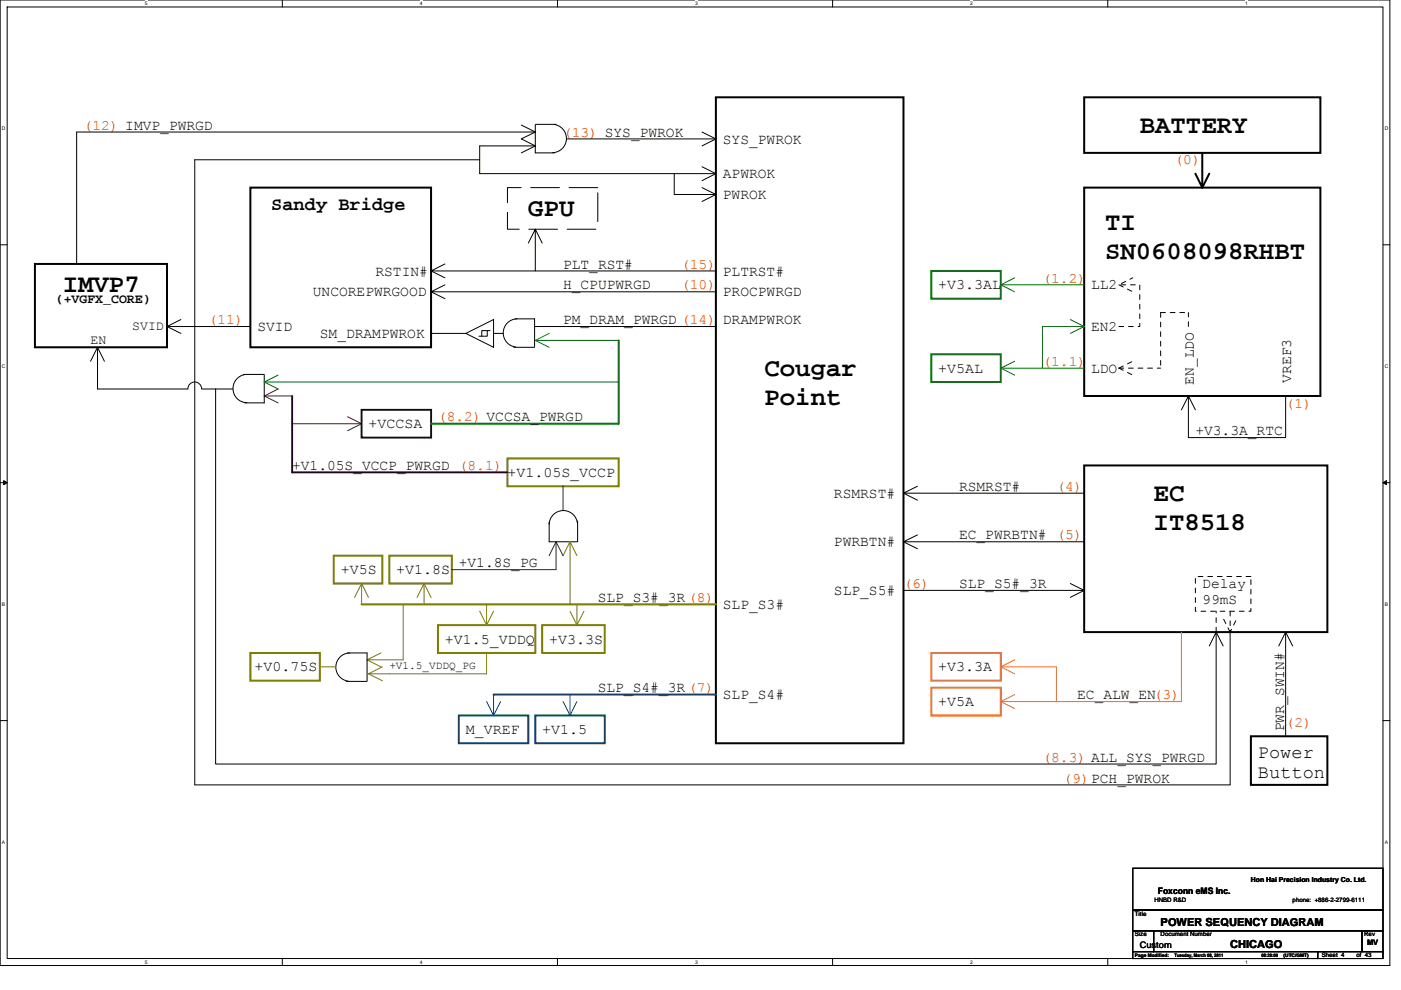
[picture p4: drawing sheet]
<svg xmlns="http://www.w3.org/2000/svg" width="297mm" height="210mm" viewBox="0 0 297 210" stroke-linecap="round" stroke-linejoin="round" font-family="sans-serif">
<path d="M0 0h294.7v204.8h-294.7zM1.5 1.5h291.7v201.8h-291.7z" fill="none" stroke="#000" stroke-width=".21"/>
<g fill="#fff">
<path d="M30.7 .1h.6v1.2h-.6z"/>
<path d="M30.7 203.5h.6v1.1h-.6z"/>
</g>
<path d="M59.9 0v1.5M59.9 203.3v1.5" fill="none" stroke="#000" stroke-width=".21"/>
<g fill="#fff">
<path d="M89 .1h.6v1.2h-.6z"/>
<path d="M89 203.5h.6v1.1h-.6z"/>
</g>
<path d="M118.2 0v1.5M118.2 203.3v1.5" fill="none" stroke="#000" stroke-width=".21"/>
<g fill="#fff">
<path d="M147.4 .1h.5v1.2h-.5z"/>
<path d="M147.4 203.5h.5v1.1h-.5z"/>
</g>
<path d="M176.5 0v1.5M176.5 203.3v1.5" fill="none" stroke="#000" stroke-width=".21"/>
<g fill="#fff">
<path d="M205.7 .1h.6v1.2h-.6z"/>
<path d="M205.7 203.5h.6v1.1h-.6z"/>
</g>
<path d="M234.9 0v1.5M234.9 203.3v1.5" fill="none" stroke="#000" stroke-width=".21"/>
<g fill="#fff">
<path d="M264 .1h.6v1.2h-.6z"/>
<path d="M264 203.5h.6v1.1h-.6z"/>
<path d="M.4 26.7h.8v1.2h-.8z"/>
<path d="M293.6 26.7h.7v1.2h-.7z"/>
<path d="M.4 77.1h.8v1.2h-.8z"/>
<path d="M293.6 77.1h.7v1.2h-.7z"/>
</g>
<path d="M0 51.9h1.5M293.2 51.9h1.5" fill="none" stroke="#000" stroke-width=".21"/>
<g fill="#fff">
<path d="M.4 127.6h.7v1.2h-.7z"/>
<path d="M293.6 127.6h.7v1.2h-.7z"/>
</g>
<path d="M0 102.4h1.5M293.2 102.4h1.5" fill="none" stroke="#000" stroke-width=".21"/>
<path d="M.8 101.9l.7 .5-.7 .4zM293.2 102.4l.8-.5v.9z" fill="#000" stroke="#000" stroke-width=".21"/>
<g fill="#fff">
<path d="M.4 178.1h.7v1.1h-.7z"/>
<path d="M293.6 178.1h.7v1.1h-.7z"/>
</g>
<g fill="none" stroke="#000" stroke-width=".21">
<path d="M101.7 33.9h-60.4v132.6h219.5v-32.4M110.5 26.5l3 1.5M113.5 28l-3 1.5 3 1.4M113.5 28h-97.2v28M113.5 26.5v5.9h4.1M113.5 30.9h-11.8v5.9h50.1M113.5 30.9l-3 1.5M113.5 26.4h4.4M117.5 26.4a3 3 0 0 1 2.6 3.1 3 3 0 0 1-2.9 2.9M120.1 29.5h31.7M143 36.8v4.5h8.8l-3 1.4M148.8 39.8l3 1.5"/>
<path d="M148.8 28l3 1.5M148.8 35.4l3 1.4M151.8 29.5l-3 1.4M151.8 36.8l-3 1.5M91.4 57.5l2.9 1.4M94.3 56l-2.9 1.5h60.4M112 51.6l1.5-3v8.9M113.5 48.6l1.5 3M19.2 76.6l1.5-2.9v8.8h19.1M20.7 73.7l1.4 2.9M35.4 69.3h17.7M35.4 69.3l3 1.4"/>
<path d="M38.4 67.8l-3 1.5M51.6 79.4h4.4M52 79.4a3 3 0 0 0-2.6 3.2 3 3 0 0 0 2.9 2.8M56 79.6v5.8h-4.1M91.4 61.9l2.9 1.5M91.4 70.7h7.4M94.3 60.4l-2.9 1.5h60.4M98.8 70.7l5.8-2.9v5.9zM103.3 70.1v1.2h-1.7M103.9 70.1h-1.8v1.2M104.6 70.7h2.1M108.9 73.7h4.4"/>
<path d="M109.2 67.6h4.1v5.9M109.6 67.6a3 3 0 0 0-2.9 2.9 3 3 0 0 0 2.6 3.1M113.5 69.3h38.3M39.8 82.5a1.46 1.46 0 0 1 1.5-1.5 1.46 1.46 0 0 1 1.5 1.5M42.8 82.5h2.9M45.7 82.5v79.6h212.1v-28l-1.4 2.9M45.7 82.5h3.7M252 84l1.4 2.9M272.6 84v8.8h-20.6v-8.8l-1.5 2.9M116.4 110.8v4.1h5.9M122.4 110.9a3 3 0 0 0-3.1-2.6 3 3 0 0 0-2.9 2.9M122.5 110.5v4.4"/>
<path d="M191.6 104.6l2.9 1.5M191.6 114.9l2.9 1.5M194.5 103.1l-2.9 1.5h38.3M194.5 113.5l-2.9 1.4h38.3M73.7 138.5h4.1v5.9M74.1 138.5a3 3 0 0 0-2.9 2.8 3 3 0 0 0 2.6 3.2M226.9 123.8l3 1.4h-38.3M229.9 125.2l-3 1.5M257.8 134.1l1.5 2.9M271.1 137l1.5-2.9v22.1M272.6 134.1l1.5 2.9M0 152.8h1.5"/>
<path d="M73.4 144.5h4.4M293.2 152.8h1.5M240.2 197.4h4.4v4.4h-4.4zM240.2 184.1h53v8.9h-53zM240.2 193h53v4.4h-53zM244.6 197.4h44.2v4.4h-44.2zM288.8 197.4h4.4v4.4h-4.4zM240.2 201.8h39.2v1.5h-39.2zM279.4 201.8h13.8v1.5h-13.8z"/>
</g>
<path d="M53.1 39.8h38.3v33.9h-38.3zM151.8 20.6h39.8v137h-39.8zM229.9 39.8h50v44.2h-50zM229.9 20.6h50v11.8h-50zM254.9 32.4v7.4l-1.5-3M256.4 36.8l-1.5 3M7.4 56h28v17.7h-28zM229.9 98.7h51.5v35.4h-51.5zM265.2 156.2h16.2v10.3h-16.2z" fill="none" stroke="#000" stroke-width=".42"/>
<path d="M237.2 78.1l3-1.5M237.2 78.1l3 1.5M237.2 78.1h8.9M237.2 69.3h4.5v-8.9h-4.5l3-1.5M237.2 60.4l3 1.5M246.1 66.3v11.8M246.1 66.3h5.9M252 69.3v-3M253.4 122.3h11.8v7.3h-11.8zM257.8 134.1v-4.5M260.8 134.1l-1.5-3M260.8 129.6v4.5l1.5-3" fill="none" stroke="#000" stroke-width=".21" stroke-dasharray="1 1 1 1 1 1 1 1"/>
<path d="M197.5 57.5h14.7v5.9h-14.7zM131.2 72.2v17.7h-39.8M197.5 75.1h14.7v5.9h-14.7z" fill="none" stroke="#008000" stroke-width=".42"/>
<path d="M215.1 58.9l-2.9 1.5h17.7M59 79.6l-3 1.4M113.5 72.2h17.7M113.5 72.2l2.9 1.5M116.4 70.7l-2.9 1.5M212.2 60.4l2.9 1.5M212.2 78.1l2.9 1.5M215.1 76.6l-2.9 1.5h17.7M226.9 67.8l3 1.5h-8.9v8.8M229.9 69.3l-3 1.4M56 81h75.2M56 81l3 1.5" fill="none" stroke="#008000" stroke-width=".21"/>
<path d="M97.3 151.7h14.7v5.9h-14.7zM104.6 147.3h47.2M113.5 151.7h14.7v5.9h-14.7z" fill="none" stroke="#004080" stroke-width=".42"/>
<path d="M104.6 147.3v4.4l-1.4-2.9M106.1 148.8l-1.5 2.9M119.4 148.8l1.5 2.9M120.9 147.3v4.4M122.3 148.8l-1.4 2.9" fill="none" stroke="#004080" stroke-width=".21"/>
<path d="M107.6 97.2h23.6v5.9h-23.6zM70.8 117.9h10.3v5.9h-10.3zM82.5 117.9h13.3v5.9h-13.3zM53.1 138.5h14.7v5.9h-14.7zM76.7 128.2h75.1M92.9 132.6h20.6v5.9h-20.6zM115 132.6h13.2v5.9h-13.2z" fill="none" stroke="#808000" stroke-width=".42"/>
<path d="M107.6 39.8h19.1v8.8h-19.1z" fill="none" stroke="#000" stroke-width=".21" stroke-dasharray="6.1 2"/>
<path d="M197.5 138.5h14.7v5.9h-14.7zM197.5 145.9h14.7v5.8h-14.7z" fill="none" stroke="#ff8000" stroke-width=".42"/>
<path d="M215.1 140l-2.9 1.4h11.8v7.4M250.5 134.1v14.7h-38.3l2.9-1.5M212.2 148.8l2.9 1.5M212.2 141.4l2.9 1.5" fill="none" stroke="#ff8000" stroke-width=".21"/>
<path d="M56 84h5.9M56 84l3 1.4M59 82.5l-3 1.5M61.9 89.9h14.8M73.7 88.4l3 1.5M76.7 89.9l-3 1.5M117.9 114.9v5.9h-22.1M117.9 114.9l1.5 3M117.9 114.9l-1.5 3M119.4 103.1v5.2" fill="none" stroke="#400040" stroke-width=".21"/>
<g fill="none" stroke="#808000" stroke-width=".21">
<path d="M119.4 117.9l1.5-3v13.3M120.9 114.9l1.4 3M75.2 126.7l1.5-2.9v4.4M76.7 123.8l1.4 2.9M77.8 140l3 1.4M85.5 128.2v11.8h-7.7l3-1.5M88.4 126.7l1.5-2.9v4.4M89.9 123.8l1.5 2.9M101.7 129.6l1.5 3M103.2 128.2v4.4l1.4-3M103.2 138.5v4.4h-25.1l3-1.5M120.9 129.6l1.4 3"/>
<path d="M122.3 128.2v4.4l1.5-3M68 141.4h3.2M78.1 142.9l3 1.5"/>
</g>
<path d="M61.9 84v16.2h45.7M76.7 86.9h14.7v5.9h-14.7z" fill="none" stroke="#400040" stroke-width=".42"/>
<g font-size="5.4">
<text x="241.7" y="28.1">BATTERY</text>
<text x="112" y="45.8">GPU</text>
<text x="234.3" y="48.7">TI</text>
<text x="234.3" y="54.9">SN0608098RHBT</text>
<text x="13.3" y="62">IMVP7</text>
<text x="162.1" y="79.7">Cougar</text>
<text x="162.1" y="85.8">Point</text>
<text x="244.6" y="106.2">EC</text>
<text x="244.6" y="112.4">IT8518</text>
</g>
<g font-size="4">
<text x="57.5" y="44.6">Sandy Bridge</text>
<text x="266.7" y="160.8">Power</text>
<text x="266.7" y="165">Button</text>
</g>
<g font-size="3.1" fill="#f00">
<text x="17.7" y="27.5">(12) IMVP_PWRGD</text>
<text x="119.4" y="29">(13) SYS_PWROK</text>
<text x="249" y="34.9">(0)</text>
<text x="144.4" y="57">(15)</text>
<text x="221" y="59.9">(1.2)</text>
<text x="144.4" y="61.4">(10)</text>
<text x="44.2" y="68.7">(11)</text>
<text x="221" y="77.6">(1.1)</text>
<text x="92.9" y="89.4">(8.2) VCCSA_PWRGD</text>
<text x="272.6" y="86.4">(1)</text>
<text x="224" y="104.1">(4)</text>
<text x="191.6" y="124.7">(6)</text>
<text x="272.6" y="154.2">(2)</text>
<text x="221" y="161.6">(8.3) ALL_SYS_PWRGD</text>
<text x="225.4" y="166">(9)PCH_PWROK</text>
</g>
<g font-size="3.1">
<text x="153.3" y="30.5">SYS_PWROK</text>
<text x="153.3" y="37.8">APWROK</text>
<text x="153.3" y="42.2">PWROK</text>
<text x="79.6" y="58.4">RSTIN#</text>
<text x="119.4" y="57">PLT_RST#</text>
<text x="153.3" y="58.4">PLTRST#</text>
<text x="66.3" y="62.9">UNCOREPWRGOOD</text>
<text x="119.4" y="61.4">H_CPUPWRGD</text>
<text x="153.3" y="62.9">PROCPWRGD</text>
<text x="198.9" y="61.4">+V3.3AL</text>
<text x="231.3" y="61.4">LL2</text>
<text x="54.6" y="70.2">SVID</text>
<text x="67.8" y="71.7">SM_DRAMPWROK</text>
<text x="119.4" y="68.7">PM_DRAM_PWRGD (14)</text>
<text x="153.3" y="68.7">DRAMPWROK</text>
<text x="231.3" y="70.2">EN2</text>
<text x="198.9" y="79.1">+V5AL</text>
<text x="231.3" y="79.1">LDO</text>
<text x="253.1" y="81.6" transform="rotate(-90 253.1 81.6)">EN_LDO</text>
<text x="273.7" y="81.2" transform="rotate(-90 273.7 81.2)">VREF3</text>
<text x="78.1" y="90.8">+VCCSA</text>
<text x="253.4" y="92.3">+V3.3A_RTC</text>
<text x="61.9" y="99.7">+V1.05S_VCCP_PWRGD (8.1)</text>
<text x="107.6" y="101.2">+V1.05S_VCCP</text>
<text x="176.8" y="105.6">RSMRST#</text>
<text x="203.3" y="104.1">RSMRST#</text>
<text x="176.8" y="115.9">PWRBTN#</text>
<text x="203.3" y="114.4">EC_PWRBTN# (5)</text>
<text x="72.2" y="121.8">+V5S</text>
<text x="84" y="121.8">+V1.8S</text>
<text x="97.3" y="120.3">+V1.8S_PG</text>
<text x="203.3" y="124.7">SLP_S5#_3R</text>
<text x="254.9" y="124.7">Delay</text>
<text x="126.7" y="127.7">SLP_S3#_3R (8)</text>
<text x="153.3" y="129.2">SLP_S3#</text>
<text x="176.8" y="126.2">SLP_S5#</text>
<text x="254.9" y="128">99mS</text>
<text x="94.3" y="136.5">+V1.5_VDDQ</text>
<text x="116.4" y="136.5">+V3.3S</text>
<text x="54" y="142.4">+V0.75S</text>
<text x="198.9" y="142.4">+V3.3A</text>
<text x="126.7" y="146.8">SLP_S4#_3R (7)</text>
<text x="153.3" y="148.3">SLP_S4#</text>
<text x="198.9" y="149.8">+V5A</text>
<text x="228.4" y="148.3">EC_ALW_EN(3)</text>
<text x="98.8" y="155.7">M_VREF</text>
<text x="115" y="155.7">+V1.5</text>
<text x="272.3" y="155.1" transform="rotate(-90 272.3 155.1)">PWR_SWIN#</text>
</g>
<g font-size="2.8">
<text x="11.8" y="64.2">(+VGFX_CORE)</text>
<text x="28" y="70">SVID</text>
<text x="19.2" y="73">EN</text>
</g>
<g font-size="2.3">
<text x="82.5" y="141.8">+V1.5_VDDQ_PG</text>
<text x="246.1" y="196.4">POWER SEQUENCY DIAGRAM</text>
<text x="260.8" y="201.1">CHICAGO</text>
</g>
<g font-size="1.9">
<text x="245.5" y="189.6">Foxconn eMS Inc.</text>
<text x="241.7" y="201">Custom</text>
</g>
<text font-size="1.6" x="289.8" y="200.5">MV</text>
<text font-size="1.5" x="265.2" y="187">Hon Hai Precision Industry Co. Ltd.</text>
<g font-size="1.3">
<text x="244.7" y="191.2">HNBD R&amp;D</text>
<text x="274.1" y="191.2">phone: +886-2-2799-6111</text>
<text x="240.6" y="194.2">Title</text>
<text x="240.6" y="198.6">Size</text>
<text x="246.1" y="198.6">Document Number</text>
<text x="280.2" y="203">Sheet 4</text>
<text x="287.6" y="203">of 43</text>
<text x="289.2" y="198.6">Rev</text>
</g>
<g font-size="1.1">
<text x="30.7" y="1.1">5</text>
<text x="89" y="1.1">4</text>
<text x="147.4" y="1.1">3</text>
<text x="205.7" y="1.1">2</text>
<text x="264" y="1.1">1</text>
<text x=".4" y="27.6">D</text>
<text x="293.6" y="27.6">D</text>
<text x=".4" y="78.1">C</text>
<text x="293.6" y="78.1">C</text>
<text x=".4" y="128.5">B</text>
<text x="293.6" y="128.5">B</text>
<text x=".4" y="179">A</text>
<text x="293.6" y="179">A</text>
<text x="30.7" y="204.4">5</text>
<text x="89" y="204.4">4</text>
<text x="147.4" y="204.4">3</text>
<text x="205.7" y="204.4">2</text>
<text x="264" y="204.4">1</text>
</g>
<g font-size="1">
<text x="240.6" y="202.9">Page Modified:</text>
<text x="249" y="202.9">Tuesday, March 08, 2011</text>
<text x="267.4" y="202.9">08:29:00</text>
<text x="272.2" y="202.9">(UTC/GMT)</text>
</g>
</svg>
